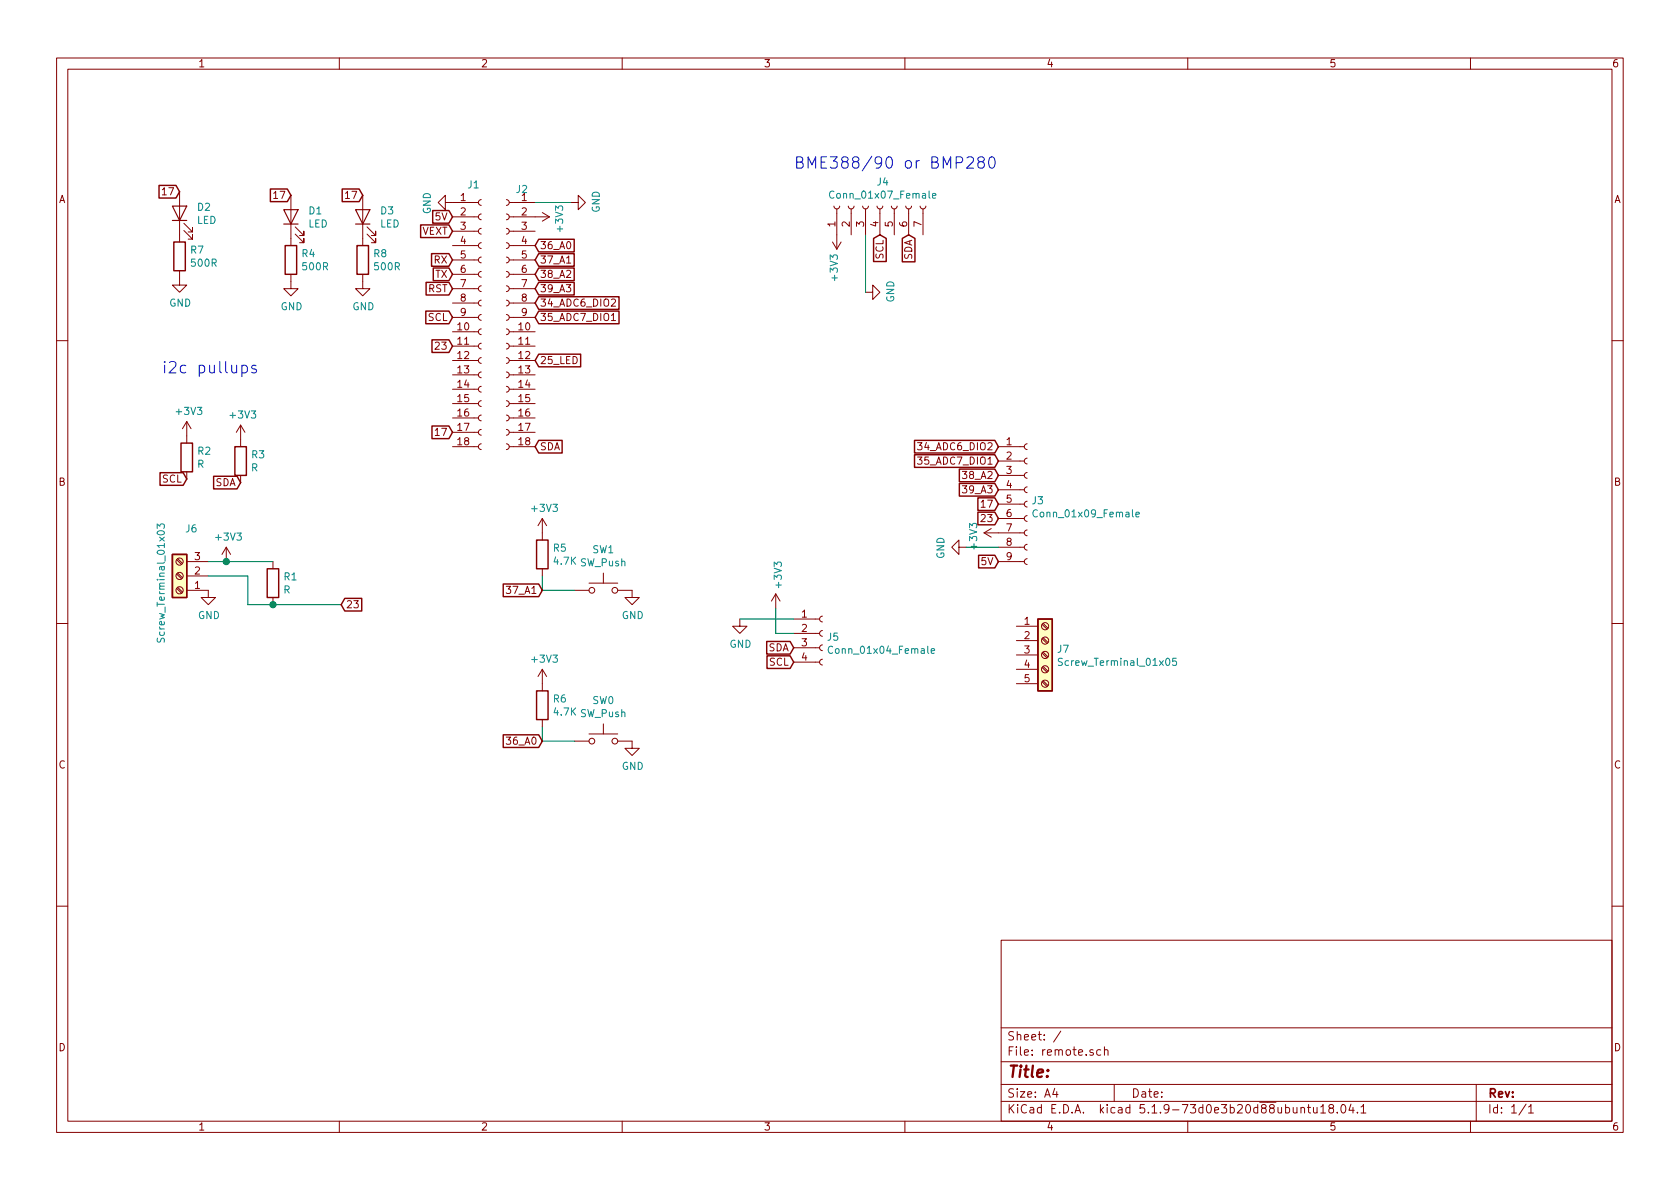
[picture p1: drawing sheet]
EESchema Schematic File Version 4
EELAYER 30 0
EELAYER END
$Descr A4 11693 8268
encoding utf-8
Sheet 1 1
Title ""
Date ""
Rev ""
Comp ""
Comment1 ""
Comment2 ""
Comment3 ""
Comment4 ""
$EndDescr
$Comp
L Device:R R2
U 1 1
P 1300 3175
F 0 "R2" H 1370 3221 50  0000 L CNN
F 1 "R" H 1370 3130 50  0000 L CNN
F 2 "Resistor_THT:R_Axial_DIN0207_L6.3mm_D2.5mm_P10.16mm_Horizontal" V 1230 3175 50  0001 C CNN
F 3 "~" H 1300 3175 50  0001 C CNN
	1    1300 3175
	1    0    0    -1  
$EndComp
Text GLabel 1300 3325 0    50   Input ~ 0
SCL
$Comp
L power:+3V3 #PWR0113
U 1 1
P 1300 3025
F 0 "#PWR0113" H 1300 2875 50  0001 C CNN
F 1 "+3V3" H 1315 3198 50  0000 C CNN
F 2 "" H 1300 3025 50  0001 C CNN
F 3 "" H 1300 3025 50  0001 C CNN
	1    1300 3025
	1    0    0    -1  
$EndComp
$Comp
L Device:R R3
U 1 1
P 1675 3200
F 0 "R3" H 1745 3246 50  0000 L CNN
F 1 "R" H 1745 3155 50  0000 L CNN
F 2 "Resistor_THT:R_Axial_DIN0207_L6.3mm_D2.5mm_P10.16mm_Horizontal" V 1605 3200 50  0001 C CNN
F 3 "~" H 1675 3200 50  0001 C CNN
	1    1675 3200
	1    0    0    -1  
$EndComp
$Comp
L power:+3V3 #PWR0114
U 1 1
P 1675 3050
F 0 "#PWR0114" H 1675 2900 50  0001 C CNN
F 1 "+3V3" H 1690 3223 50  0000 C CNN
F 2 "" H 1675 3050 50  0001 C CNN
F 3 "" H 1675 3050 50  0001 C CNN
	1    1675 3050
	1    0    0    -1  
$EndComp
Text GLabel 1675 3350 0    50   Input ~ 0
SDA
$Comp
L power:+3V3 #PWR0115
U 1 1
P 5825 1625
F 0 "#PWR0115" H 5825 1475 50  0001 C CNN
F 1 "+3V3" V 5840 1753 50  0000 L CNN
F 2 "" H 5825 1625 50  0001 C CNN
F 3 "" H 5825 1625 50  0001 C CNN
	1    5825 1625
	-1   0    0    1   
$EndComp
$Comp
L power:GND #PWR0116
U 1 1
P 6025 2025
F 0 "#PWR0116" H 6025 1775 50  0001 C CNN
F 1 "GND" H 6030 1852 50  0000 C CNN
F 2 "" H 6025 2025 50  0001 C CNN
F 3 "" H 6025 2025 50  0001 C CNN
	1    6025 2025
	0    -1   -1   0   
$EndComp
Text GLabel 6125 1625 3    50   Input ~ 0
SCL
Text GLabel 6325 1625 3    50   Input ~ 0
SDA
Wire Wire Line
	6025 2025 6025 1625
Text Notes 1125 2600 0    79   ~ 0
i2c pullups
Text Notes 5525 1175 0    79   ~ 0
BME388/90 or BMP280
$Comp
L power:+3V3 #PWR0134
U 1 1
P 3775 3700
F 0 "#PWR0134" H 3775 3550 50  0001 C CNN
F 1 "+3V3" H 3790 3873 50  0000 C CNN
F 2 "" H 3775 3700 50  0001 C CNN
F 3 "" H 3775 3700 50  0001 C CNN
	1    3775 3700
	1    0    0    -1  
$EndComp
$Comp
L Device:R R5
U 1 1
P 3775 3850
F 0 "R5" H 3845 3896 50  0000 L CNN
F 1 "4.7K" H 3845 3805 50  0000 L CNN
F 2 "Resistor_THT:R_Axial_DIN0207_L6.3mm_D2.5mm_P10.16mm_Horizontal" V 3705 3850 50  0001 C CNN
F 3 "~" H 3775 3850 50  0001 C CNN
	1    3775 3850
	1    0    0    -1  
$EndComp
Wire Wire Line
	3775 4100 3775 4000
Wire Wire Line
	4000 4100 3775 4100
$Comp
L power:+3V3 #PWR0136
U 1 1
P 3775 4750
F 0 "#PWR0136" H 3775 4600 50  0001 C CNN
F 1 "+3V3" H 3790 4923 50  0000 C CNN
F 2 "" H 3775 4750 50  0001 C CNN
F 3 "" H 3775 4750 50  0001 C CNN
	1    3775 4750
	1    0    0    -1  
$EndComp
$Comp
L Device:R R6
U 1 1
P 3775 4900
F 0 "R6" H 3845 4946 50  0000 L CNN
F 1 "4.7K" H 3845 4855 50  0000 L CNN
F 2 "Resistor_THT:R_Axial_DIN0207_L6.3mm_D2.5mm_P10.16mm_Horizontal" V 3705 4900 50  0001 C CNN
F 3 "~" H 3775 4900 50  0001 C CNN
	1    3775 4900
	1    0    0    -1  
$EndComp
Wire Wire Line
	3775 5150 3775 5050
Wire Wire Line
	4000 5150 3775 5150
$Comp
L Connector:Conn_01x18_Female J1
U 1 1
P 3350 2200
F 0 "J1" H 3250 3125 50  0000 L CNN
F 1 "Conn_01x18_Female" V 3425 1925 50  0001 L CNN
F 2 "Connector_PinSocket_2.54mm:PinSocket_1x18_P2.54mm_Vertical" H 3350 2200 50  0001 C CNN
F 3 "~" H 3350 2200 50  0001 C CNN
	1    3350 2200
	1    0    0    -1  
$EndComp
$Comp
L Connector:Conn_01x18_Female J2
U 1 1
P 3525 2200
F 0 "J2" H 3417 3093 50  0000 C CNN
F 1 "Conn_01x18_Female" H 3417 3094 50  0001 C CNN
F 2 "Connector_PinSocket_2.54mm:PinSocket_1x18_P2.54mm_Vertical" H 3525 2200 50  0001 C CNN
F 3 "~" H 3525 2200 50  0001 C CNN
	1    3525 2200
	-1   0    0    -1  
$EndComp
$Comp
L power:GND #PWR0102
U 1 1
P 3150 1400
F 0 "#PWR0102" H 3150 1150 50  0001 C CNN
F 1 "GND" H 3155 1227 50  0000 C CNN
F 2 "" H 3150 1400 50  0001 C CNN
F 3 "" H 3150 1400 50  0001 C CNN
	1    3150 1400
	0    1    1    0   
$EndComp
Text GLabel 3725 3100 2    50   Input ~ 0
SDA
Text GLabel 3150 2200 0    50   Input ~ 0
SCL
$Comp
L power:+3V3 #PWR0103
U 1 1
P 3725 1500
F 0 "#PWR0103" H 3725 1350 50  0001 C CNN
F 1 "+3V3" H 3740 1673 50  0000 C CNN
F 2 "" H 3725 1500 50  0001 C CNN
F 3 "" H 3725 1500 50  0001 C CNN
	1    3725 1500
	0    1    1    0   
$EndComp
Text GLabel 3725 1700 2    50   Input ~ 0
36_A0
Text GLabel 3725 1800 2    50   Input ~ 0
37_A1
Text GLabel 3725 1900 2    50   Input ~ 0
38_A2
Text GLabel 3725 2000 2    50   Input ~ 0
39_A3
$Comp
L power:GND #PWR0104
U 1 1
P 3975 1400
F 0 "#PWR0104" H 3975 1150 50  0001 C CNN
F 1 "GND" H 3980 1227 50  0000 C CNN
F 2 "" H 3975 1400 50  0001 C CNN
F 3 "" H 3975 1400 50  0001 C CNN
	1    3975 1400
	0    -1   -1   0   
$EndComp
Wire Wire Line
	3975 1400 3725 1400
Text GLabel 3150 1800 0    50   Input ~ 0
RX
Text GLabel 3150 1900 0    50   Input ~ 0
TX
Text GLabel 3150 2000 0    50   Input ~ 0
RST
Text GLabel 6950 3300 0    50   Input ~ 0
38_A2
Text GLabel 3725 2500 2    50   Input ~ 0
25_LED
$Comp
L Connector:Conn_01x04_Female J5
U 1 1
P 5725 4400
F 0 "J5" H 5753 4376 50  0000 L CNN
F 1 "Conn_01x04_Female" H 5753 4285 50  0000 L CNN
F 2 "Connector_JST:JST_SH_SM04B-SRSS-TB_1x04-1MP_P1.00mm_Horizontal" H 5725 4400 50  0001 C CNN
F 3 "~" H 5725 4400 50  0001 C CNN
	1    5725 4400
	1    0    0    -1  
$EndComp
Text GLabel 5525 4600 0    50   Input ~ 0
SCL
Text GLabel 5525 4500 0    50   Input ~ 0
SDA
$Comp
L power:GND #PWR0109
U 1 1
P 5150 4300
F 0 "#PWR0109" H 5150 4050 50  0001 C CNN
F 1 "GND" H 5155 4127 50  0000 C CNN
F 2 "" H 5150 4300 50  0001 C CNN
F 3 "" H 5150 4300 50  0001 C CNN
	1    5150 4300
	1    0    0    -1  
$EndComp
$Comp
L power:+3V3 #PWR0110
U 1 1
P 5400 4225
F 0 "#PWR0110" H 5400 4075 50  0001 C CNN
F 1 "+3V3" V 5415 4353 50  0000 L CNN
F 2 "" H 5400 4225 50  0001 C CNN
F 3 "" H 5400 4225 50  0001 C CNN
	1    5400 4225
	1    0    0    -1  
$EndComp
$Comp
L Device:R R4
U 1 1
P 2025 1800
F 0 "R4" H 2095 1846 50  0000 L CNN
F 1 "500R" H 2095 1755 50  0000 L CNN
F 2 "Resistor_THT:R_Axial_DIN0207_L6.3mm_D2.5mm_P10.16mm_Horizontal" V 1955 1800 50  0001 C CNN
F 3 "~" H 2025 1800 50  0001 C CNN
	1    2025 1800
	1    0    0    -1  
$EndComp
$Comp
L power:GND #PWR0111
U 1 1
P 2025 1950
F 0 "#PWR0111" H 2025 1700 50  0001 C CNN
F 1 "GND" H 2030 1777 50  0000 C CNN
F 2 "" H 2025 1950 50  0001 C CNN
F 3 "" H 2025 1950 50  0001 C CNN
	1    2025 1950
	1    0    0    -1  
$EndComp
$Comp
L Device:LED D1
U 1 1
P 2025 1500
F 0 "D1" V 2064 1382 50  0000 R CNN
F 1 "LED" V 1973 1382 50  0000 R CNN
F 2 "LED_THT:LED_D5.0mm" H 2025 1500 50  0001 C CNN
F 3 "~" H 2025 1500 50  0001 C CNN
	1    2025 1500
	0    -1   -1   0   
$EndComp
$Comp
L power:+3V3 #PWR0105
U 1 1
P 6950 3700
F 0 "#PWR0105" H 6950 3550 50  0001 C CNN
F 1 "+3V3" H 6925 3875 50  0000 C CNN
F 2 "" H 6950 3700 50  0001 C CNN
F 3 "" H 6950 3700 50  0001 C CNN
	1    6950 3700
	0    -1   -1   0   
$EndComp
$Comp
L power:GND #PWR0118
U 1 1
P 6725 3800
F 0 "#PWR0118" H 6725 3550 50  0001 C CNN
F 1 "GND" H 6730 3627 50  0000 C CNN
F 2 "" H 6725 3800 50  0001 C CNN
F 3 "" H 6725 3800 50  0001 C CNN
	1    6725 3800
	0    1    1    0   
$EndComp
$Comp
L power:GND #PWR0133
U 1 1
P 4400 4100
F 0 "#PWR0133" H 4400 3850 50  0001 C CNN
F 1 "GND" H 4405 3927 50  0000 C CNN
F 2 "" H 4400 4100 50  0001 C CNN
F 3 "" H 4400 4100 50  0001 C CNN
	1    4400 4100
	1    0    0    -1  
$EndComp
$Comp
L power:GND #PWR0121
U 1 1
P 4400 5150
F 0 "#PWR0121" H 4400 4900 50  0001 C CNN
F 1 "GND" H 4405 4977 50  0000 C CNN
F 2 "" H 4400 5150 50  0001 C CNN
F 3 "" H 4400 5150 50  0001 C CNN
	1    4400 5150
	1    0    0    -1  
$EndComp
Wire Wire Line
	5525 4400 5400 4400
Wire Wire Line
	5400 4400 5400 4225
Wire Wire Line
	5525 4300 5150 4300
Text GLabel 3150 1500 0    50   Input ~ 0
5V
Text GLabel 6950 3900 0    50   Input ~ 0
5V
Text GLabel 3150 1600 0    50   Input ~ 0
VEXT
Text GLabel 3150 3000 0    50   Input ~ 0
17
Text GLabel 3150 2400 0    50   Input ~ 0
23
Text GLabel 6950 3400 0    50   Input ~ 0
39_A3
Text GLabel 6950 3500 0    50   Input ~ 0
17
Text GLabel 6950 3600 0    50   Input ~ 0
23
Text GLabel 2025 1350 0    50   Input ~ 0
17
Text GLabel 3775 5150 0    50   Input ~ 0
36_A0
Text GLabel 3775 4100 0    50   Input ~ 0
37_A1
Text GLabel 3725 2200 2    50   Input ~ 0
35_ADC7_DIO1
Text GLabel 3725 2100 2    50   Input ~ 0
34_ADC6_DIO2
Text GLabel 6950 3100 0    50   Input ~ 0
34_ADC6_DIO2
Text GLabel 6950 3200 0    50   Input ~ 0
35_ADC7_DIO1
$Comp
L Connector:Screw_Terminal_01x03 J6
U 1 1
P 1250 4000
F 0 "J6" H 1168 3675 50  0000 C CNN
F 1 "Screw_Terminal_01x03" V 1375 4050 50  0000 C CNN
F 2 "TerminalBlock_Phoenix:TerminalBlock_Phoenix_PT-1,5-3-3.5-H_1x03_P3.50mm_Horizontal" H 1250 4000 50  0001 C CNN
F 3 "~" H 1250 4000 50  0001 C CNN
	1    1250 4000
	-1   0    0    1   
$EndComp
$Comp
L power:GND #PWR0106
U 1 1
P 1450 4100
F 0 "#PWR0106" H 1450 3850 50  0001 C CNN
F 1 "GND" H 1455 3927 50  0000 C CNN
F 2 "" H 1450 4100 50  0001 C CNN
F 3 "" H 1450 4100 50  0001 C CNN
	1    1450 4100
	1    0    0    -1  
$EndComp
$Comp
L Device:R R1
U 1 1
P 1900 4050
F 0 "R1" H 1970 4096 50  0000 L CNN
F 1 "R" H 1970 4005 50  0000 L CNN
F 2 "Resistor_THT:R_Axial_DIN0207_L6.3mm_D2.5mm_P10.16mm_Horizontal" V 1830 4050 50  0001 C CNN
F 3 "~" H 1900 4050 50  0001 C CNN
	1    1900 4050
	1    0    0    -1  
$EndComp
Wire Wire Line
	1450 3900 1575 3900
Wire Wire Line
	1450 4000 1725 4000
Wire Wire Line
	1725 4000 1725 4200
Wire Wire Line
	1725 4200 1900 4200
$Comp
L power:+3V3 #PWR0108
U 1 1
P 1575 3900
F 0 "#PWR0108" H 1575 3750 50  0001 C CNN
F 1 "+3V3" H 1590 4073 50  0000 C CNN
F 2 "" H 1575 3900 50  0001 C CNN
F 3 "" H 1575 3900 50  0001 C CNN
	1    1575 3900
	1    0    0    -1  
$EndComp
Connection ~ 1575 3900
Wire Wire Line
	1575 3900 1900 3900
Wire Wire Line
	1900 4200 2375 4200
Connection ~ 1900 4200
Text GLabel 2375 4200 2    50   Input ~ 0
23
Text Notes 850  775  0    79   ~ 0
gpio 17 can optionally be used to control LED D1
Text Notes 875  1000 0    79   ~ 0
gpio 23 can optionally be used for 1-wire input
$Comp
L Switch:SW_Push SW1
U 1 1
P 4200 4100
F 0 "SW1" H 4200 4385 50  0000 C CNN
F 1 "SW_Push" H 4200 4294 50  0000 C CNN
F 2 "Button_Switch_THT:SW_Tactile_SPST_Angled_PTS645Vx58-2LFS" H 4200 4300 50  0001 C CNN
F 3 "~" H 4200 4300 50  0001 C CNN
	1    4200 4100
	1    0    0    -1  
$EndComp
$Comp
L Switch:SW_Push SW0
U 1 1
P 4200 5150
F 0 "SW0" H 4200 5435 50  0000 C CNN
F 1 "SW_Push" H 4200 5344 50  0000 C CNN
F 2 "Button_Switch_THT:SW_Tactile_SPST_Angled_PTS645Vx58-2LFS" H 4200 5350 50  0001 C CNN
F 3 "~" H 4200 5350 50  0001 C CNN
	1    4200 5150
	1    0    0    -1  
$EndComp
$Comp
L Connector:Conn_01x07_Female J4
U 1 1
P 6125 1425
F 0 "J4" V 6290 1405 50  0000 C CNN
F 1 "Conn_01x07_Female" V 6199 1405 50  0000 C CNN
F 2 "Connector_PinSocket_2.54mm:PinSocket_1x07_P2.54mm_Vertical" H 6125 1425 50  0001 C CNN
F 3 "~" H 6125 1425 50  0001 C CNN
	1    6125 1425
	0    -1   -1   0   
$EndComp
$Comp
L Connector:Screw_Terminal_01x05 J7
U 1 1
P 7275 4550
F 0 "J7" H 7355 4592 50  0000 L CNN
F 1 "Screw_Terminal_01x05" H 7355 4501 50  0000 L CNN
F 2 "TerminalBlock_Phoenix:TerminalBlock_Phoenix_PT-1,5-5-5.0-H_1x05_P5.00mm_Horizontal" H 7275 4550 50  0001 C CNN
F 3 "~" H 7275 4550 50  0001 C CNN
	1    7275 4550
	1    0    0    -1  
$EndComp
$Comp
L Device:R R7
U 1 1
P 1250 1775
F 0 "R7" H 1320 1821 50  0000 L CNN
F 1 "500R" H 1320 1730 50  0000 L CNN
F 2 "Resistor_THT:R_Axial_DIN0207_L6.3mm_D2.5mm_P10.16mm_Horizontal" V 1180 1775 50  0001 C CNN
F 3 "~" H 1250 1775 50  0001 C CNN
	1    1250 1775
	1    0    0    -1  
$EndComp
$Comp
L power:GND #PWR0107
U 1 1
P 1250 1925
F 0 "#PWR0107" H 1250 1675 50  0001 C CNN
F 1 "GND" H 1255 1752 50  0000 C CNN
F 2 "" H 1250 1925 50  0001 C CNN
F 3 "" H 1250 1925 50  0001 C CNN
	1    1250 1925
	1    0    0    -1  
$EndComp
$Comp
L Device:LED D2
U 1 1
P 1250 1475
F 0 "D2" V 1289 1357 50  0000 R CNN
F 1 "LED" V 1198 1357 50  0000 R CNN
F 2 "LED_THT:LED_D5.0mm" H 1250 1475 50  0001 C CNN
F 3 "~" H 1250 1475 50  0001 C CNN
	1    1250 1475
	0    -1   -1   0   
$EndComp
Text GLabel 1250 1325 0    50   Input ~ 0
17
$Comp
L Connector:Conn_01x09_Female J3
U 1 1
P 7150 3500
F 0 "J3" H 7178 3526 50  0000 L CNN
F 1 "Conn_01x09_Female" H 7178 3435 50  0000 L CNN
F 2 "Connector_PinSocket_2.54mm:PinSocket_1x09_P2.54mm_Vertical" H 7150 3500 50  0001 C CNN
F 3 "~" H 7150 3500 50  0001 C CNN
	1    7150 3500
	1    0    0    -1  
$EndComp
Wire Wire Line
	6950 3800 6725 3800
$Comp
L Device:R R8
U 1 1
P 2525 1800
F 0 "R8" H 2595 1846 50  0000 L CNN
F 1 "500R" H 2595 1755 50  0000 L CNN
F 2 "Resistor_THT:R_Axial_DIN0207_L6.3mm_D2.5mm_P10.16mm_Horizontal" V 2455 1800 50  0001 C CNN
F 3 "~" H 2525 1800 50  0001 C CNN
	1    2525 1800
	1    0    0    -1  
$EndComp
$Comp
L power:GND #PWR0101
U 1 1
P 2525 1950
F 0 "#PWR0101" H 2525 1700 50  0001 C CNN
F 1 "GND" H 2530 1777 50  0000 C CNN
F 2 "" H 2525 1950 50  0001 C CNN
F 3 "" H 2525 1950 50  0001 C CNN
	1    2525 1950
	1    0    0    -1  
$EndComp
$Comp
L Device:LED D3
U 1 1
P 2525 1500
F 0 "D3" V 2564 1382 50  0000 R CNN
F 1 "LED" V 2473 1382 50  0000 R CNN
F 2 "LED_THT:LED_D5.0mm" H 2525 1500 50  0001 C CNN
F 3 "~" H 2525 1500 50  0001 C CNN
	1    2525 1500
	0    -1   -1   0   
$EndComp
Text GLabel 2525 1350 0    50   Input ~ 0
17
$EndSCHEMATC
